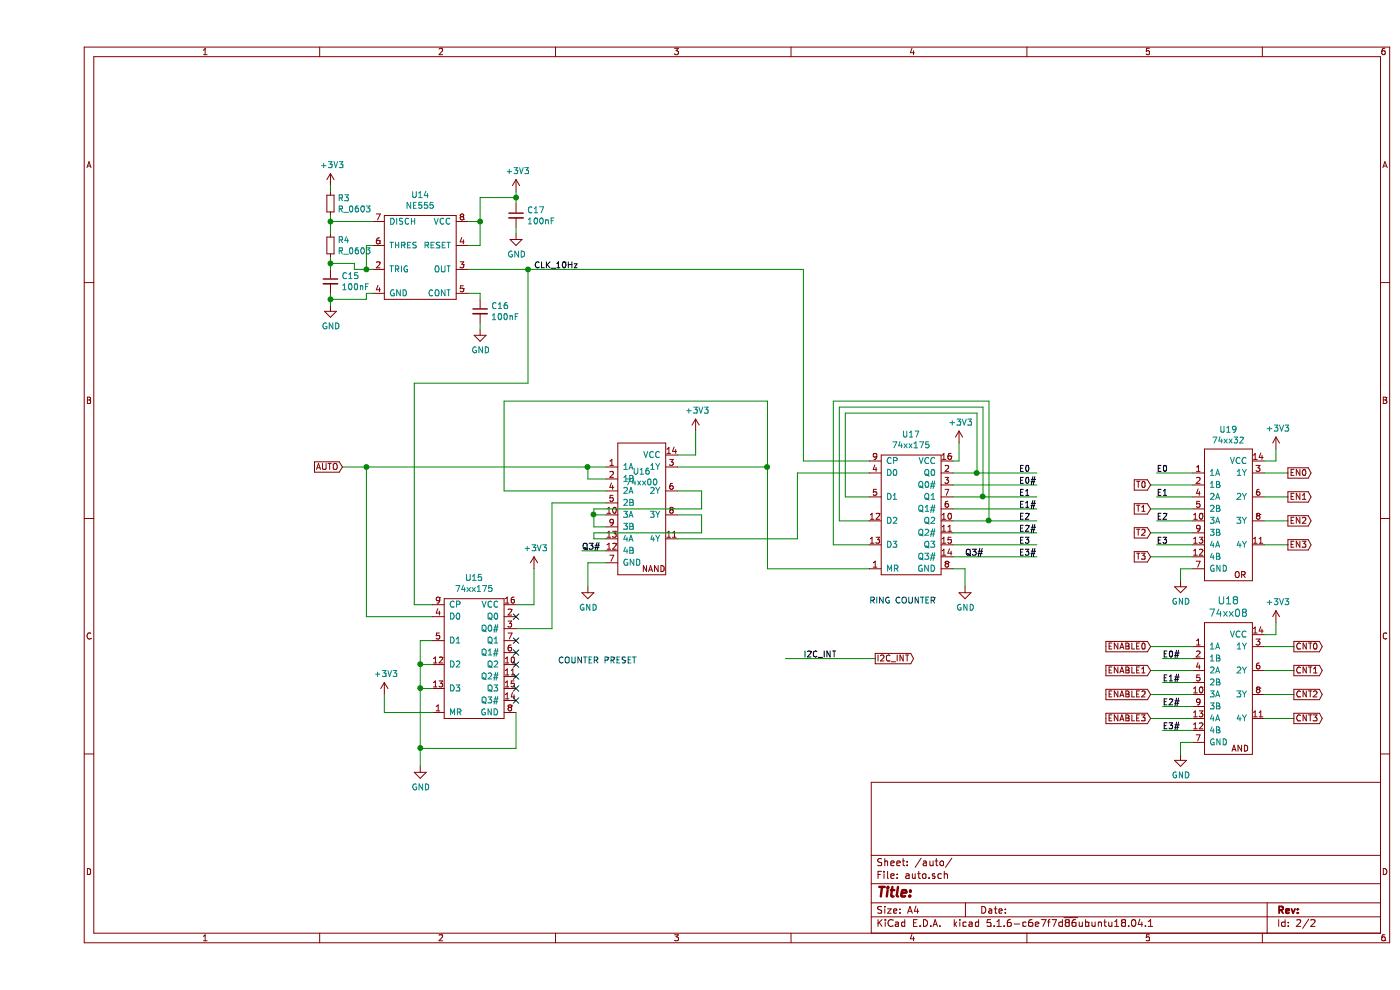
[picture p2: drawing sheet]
EESchema Schematic File Version 4
EELAYER 30 0
EELAYER END
$Descr A4 11693 8268
encoding utf-8
Sheet 2 2
Title ""
Date ""
Rev ""
Comp ""
Comment1 ""
Comment2 ""
Comment3 ""
Comment4 ""
$EndDescr
$Comp
L IC_logic:NE555 U?
U 1 1
P 3200 2150
AR Path="/5EDEF6C9" Ref="U?"  Part="1" 
AR Path="/5EDDA6D0/5EDEF6C9" Ref="U14"  Part="1" 
F 0 "U14" H 3200 2675 50  0000 C CNN
F 1 "NE555" H 3200 2584 50  0000 C CNN
F 2 "SOIC:SOIC-8_3.9x4.9mm_Pitch1.27mm" H 3200 2150 50  0001 C CNN
F 3 "" H 3200 2150 50  0001 C CNN
	1    3200 2150
	1    0    0    -1  
$EndComp
$Comp
L power-supply:+3V3 #PWR?
U 1 1
P 4000 1600
AR Path="/5EDEF6CF" Ref="#PWR?"  Part="1" 
AR Path="/5EDDA6D0/5EDEF6CF" Ref="#PWR053"  Part="1" 
F 0 "#PWR053" H 4000 1450 50  0001 C CNN
F 1 "+3V3" H 4015 1773 50  0000 C CNN
F 2 "" H 4000 1600 50  0000 C CNN
F 3 "" H 4000 1600 50  0000 C CNN
	1    4000 1600
	1    0    0    -1  
$EndComp
$Comp
L power-supply:GND #PWR?
U 1 1
P 3700 2750
AR Path="/5EDEF6D5" Ref="#PWR?"  Part="1" 
AR Path="/5EDDA6D0/5EDEF6D5" Ref="#PWR052"  Part="1" 
F 0 "#PWR052" H 3700 2500 50  0001 C CNN
F 1 "GND" H 3705 2577 50  0000 C CNN
F 2 "" H 3700 2750 50  0000 C CNN
F 3 "" H 3700 2750 50  0000 C CNN
	1    3700 2750
	1    0    0    -1  
$EndComp
$Comp
L devices:C_0603 C?
U 1 1
P 4000 1800
AR Path="/5EDEF6DB" Ref="C?"  Part="1" 
AR Path="/5EDDA6D0/5EDEF6DB" Ref="C17"  Part="1" 
F 0 "C17" H 4092 1846 50  0000 L CNN
F 1 "100nF" H 4092 1755 50  0000 L CNN
F 2 "capacitors:C_0603" H 4000 1650 50  0001 C CNN
F 3 "" H 4000 1800 50  0000 C CNN
	1    4000 1800
	1    0    0    -1  
$EndComp
$Comp
L devices:C_0603 C?
U 1 1
P 2450 2350
AR Path="/5EDEF6E1" Ref="C?"  Part="1" 
AR Path="/5EDDA6D0/5EDEF6E1" Ref="C15"  Part="1" 
F 0 "C15" H 2542 2396 50  0000 L CNN
F 1 "100nF" H 2542 2305 50  0000 L CNN
F 2 "capacitors:C_0603" H 2450 2200 50  0001 C CNN
F 3 "" H 2450 2350 50  0000 C CNN
	1    2450 2350
	1    0    0    -1  
$EndComp
$Comp
L devices:R_0603 R?
U 1 1
P 2450 2050
AR Path="/5EDEF6E7" Ref="R?"  Part="1" 
AR Path="/5EDDA6D0/5EDEF6E7" Ref="R4"  Part="1" 
F 0 "R4" H 2509 2096 50  0000 L CNN
F 1 "R_0603" H 2509 2005 50  0000 L CNN
F 2 "resistors:R_0603" H 2450 1900 50  0001 C CNN
F 3 "" H 2450 2050 50  0000 C CNN
	1    2450 2050
	1    0    0    -1  
$EndComp
$Comp
L devices:R_0603 R?
U 1 1
P 2450 1700
AR Path="/5EDEF6ED" Ref="R?"  Part="1" 
AR Path="/5EDDA6D0/5EDEF6ED" Ref="R3"  Part="1" 
F 0 "R3" H 2509 1746 50  0000 L CNN
F 1 "R_0603" H 2509 1655 50  0000 L CNN
F 2 "resistors:R_0603" H 2450 1550 50  0001 C CNN
F 3 "" H 2450 1700 50  0000 C CNN
	1    2450 1700
	1    0    0    -1  
$EndComp
$Comp
L power-supply:+3V3 #PWR?
U 1 1
P 2450 1550
AR Path="/5EDEF6F3" Ref="#PWR?"  Part="1" 
AR Path="/5EDDA6D0/5EDEF6F3" Ref="#PWR048"  Part="1" 
F 0 "#PWR048" H 2450 1400 50  0001 C CNN
F 1 "+3V3" H 2465 1723 50  0000 C CNN
F 2 "" H 2450 1550 50  0000 C CNN
F 3 "" H 2450 1550 50  0000 C CNN
	1    2450 1550
	1    0    0    -1  
$EndComp
$Comp
L power-supply:GND #PWR?
U 1 1
P 2450 2550
AR Path="/5EDEF6F9" Ref="#PWR?"  Part="1" 
AR Path="/5EDDA6D0/5EDEF6F9" Ref="#PWR049"  Part="1" 
F 0 "#PWR049" H 2450 2300 50  0001 C CNN
F 1 "GND" H 2455 2377 50  0000 C CNN
F 2 "" H 2450 2550 50  0000 C CNN
F 3 "" H 2450 2550 50  0000 C CNN
	1    2450 2550
	1    0    0    -1  
$EndComp
$Comp
L power-supply:GND #PWR?
U 1 1
P 4000 1950
AR Path="/5EDEF6FF" Ref="#PWR?"  Part="1" 
AR Path="/5EDDA6D0/5EDEF6FF" Ref="#PWR054"  Part="1" 
F 0 "#PWR054" H 4000 1700 50  0001 C CNN
F 1 "GND" H 4005 1777 50  0000 C CNN
F 2 "" H 4000 1950 50  0000 C CNN
F 3 "" H 4000 1950 50  0000 C CNN
	1    4000 1950
	1    0    0    -1  
$EndComp
$Comp
L devices:C_0603 C?
U 1 1
P 3700 2600
AR Path="/5EDEF705" Ref="C?"  Part="1" 
AR Path="/5EDDA6D0/5EDEF705" Ref="C16"  Part="1" 
F 0 "C16" H 3792 2646 50  0000 L CNN
F 1 "100nF" H 3792 2555 50  0000 L CNN
F 2 "capacitors:C_0603" H 3700 2450 50  0001 C CNN
F 3 "" H 3700 2600 50  0000 C CNN
	1    3700 2600
	1    0    0    -1  
$EndComp
Wire Wire Line
	2450 1550 2450 1600
Wire Wire Line
	2450 1800 2450 1850
Wire Wire Line
	2450 2150 2450 2200
Wire Wire Line
	2450 2450 2450 2500
Wire Wire Line
	2450 2500 2750 2500
Wire Wire Line
	2750 2500 2750 2450
Wire Wire Line
	2750 2450 2800 2450
Connection ~ 2450 2500
Wire Wire Line
	2450 2500 2450 2550
Wire Wire Line
	2450 2200 2650 2200
Wire Wire Line
	2650 2200 2650 2250
Wire Wire Line
	2650 2250 2750 2250
Connection ~ 2450 2200
Wire Wire Line
	2450 2200 2450 2250
Wire Wire Line
	2800 2050 2750 2050
Wire Wire Line
	2750 2050 2750 2250
Connection ~ 2750 2250
Wire Wire Line
	2750 2250 2800 2250
Wire Wire Line
	2800 1850 2450 1850
Connection ~ 2450 1850
Wire Wire Line
	2450 1850 2450 1950
Wire Wire Line
	3600 1850 3700 1850
Wire Wire Line
	3700 1850 3700 1650
Wire Wire Line
	3700 1650 4000 1650
Wire Wire Line
	4000 1650 4000 1600
Wire Wire Line
	4000 1650 4000 1700
Connection ~ 4000 1650
Wire Wire Line
	4000 1900 4000 1950
Wire Wire Line
	3700 1850 3700 2050
Wire Wire Line
	3700 2050 3600 2050
Connection ~ 3700 1850
Wire Wire Line
	3600 2450 3700 2450
Wire Wire Line
	3700 2450 3700 2500
Wire Wire Line
	3700 2700 3700 2750
Text Label 4150 2250 0    50   ~ 0
CLK_10Hz
$Comp
L IC_logic:74xx175 U?
U 1 1
P 7300 4300
AR Path="/5EDF7AF9" Ref="U?"  Part="1" 
AR Path="/5EDDA6D0/5EDF7AF9" Ref="U17"  Part="1" 
F 0 "U17" H 7300 4975 50  0000 C CNN
F 1 "74xx175" H 7300 4884 50  0000 C CNN
F 2 "SOIC:SOIC-16_3.9x9.9mm_Pitch1.27mm" H 7300 4300 50  0001 C CNN
F 3 "" H 7300 4300 50  0001 C CNN
	1    7300 4300
	1    0    0    -1  
$EndComp
Text GLabel 2550 3900 0    50   Input ~ 0
AUTO
Wire Wire Line
	5350 3900 6100 3900
Wire Wire Line
	6100 3900 6100 4750
Wire Wire Line
	6100 4750 6950 4750
Wire Wire Line
	7650 3950 7850 3950
Wire Wire Line
	7850 3950 7850 3450
Wire Wire Line
	7850 3450 6750 3450
Wire Wire Line
	6750 3450 6750 4150
Wire Wire Line
	6750 4150 6950 4150
Wire Wire Line
	7650 4150 7900 4150
Wire Wire Line
	7900 4150 7900 3400
Wire Wire Line
	7900 3400 6700 3400
Wire Wire Line
	6700 3400 6700 4350
Wire Wire Line
	6700 4350 6950 4350
Wire Wire Line
	7650 4350 7950 4350
Wire Wire Line
	7950 4350 7950 3350
Wire Wire Line
	7950 3350 6650 3350
Wire Wire Line
	6650 3350 6650 4550
Wire Wire Line
	6650 4550 6950 4550
Wire Wire Line
	7850 3950 8350 3950
Connection ~ 7850 3950
Wire Wire Line
	7900 4150 8350 4150
Connection ~ 7900 4150
Wire Wire Line
	7950 4350 8350 4350
Connection ~ 7950 4350
Text GLabel 10450 3950 2    50   Output ~ 0
EN0
Text GLabel 10450 4150 2    50   Output ~ 0
EN1
Text GLabel 10450 4350 2    50   Output ~ 0
EN2
Text GLabel 10450 4550 2    50   Output ~ 0
EN3
Wire Wire Line
	2550 3900 2750 3900
Wire Wire Line
	7650 4550 8350 4550
$Comp
L IC_logic:74xx175 U?
U 1 1
P 3650 5500
AR Path="/5EE42B61" Ref="U?"  Part="1" 
AR Path="/5EDDA6D0/5EE42B61" Ref="U15"  Part="1" 
F 0 "U15" H 3650 6175 50  0000 C CNN
F 1 "74xx175" H 3650 6084 50  0000 C CNN
F 2 "SOIC:SOIC-16_3.9x9.9mm_Pitch1.27mm" H 3650 5500 50  0001 C CNN
F 3 "" H 3650 5500 50  0001 C CNN
	1    3650 5500
	1    0    0    -1  
$EndComp
$Comp
L IC_logic:74xx00 U?
U 1 1
P 5050 4700
AR Path="/5EE54782" Ref="U?"  Part="1" 
AR Path="/5EDDA6D0/5EE54782" Ref="U16"  Part="1" 
F 0 "U16" H 5050 5465 50  0000 C CNN
F 1 "74xx00" H 5050 5374 50  0000 C CNN
F 2 "SOIC:SOIC-14_3.9x8.7mm_Pitch1.27mm" H 5050 4700 50  0001 C CNN
F 3 "" H 5050 4700 50  0001 C CNN
	1    5050 4700
	1    0    0    -1  
$EndComp
Wire Wire Line
	4750 4000 4600 4000
Wire Wire Line
	4600 4000 4600 3900
Connection ~ 4600 3900
Wire Wire Line
	4600 3900 4750 3900
Wire Wire Line
	3300 5150 2750 5150
Wire Wire Line
	2750 5150 2750 3900
Connection ~ 2750 3900
Wire Wire Line
	4300 4200 4750 4200
Wire Wire Line
	4300 4200 4300 5250
Wire Wire Line
	4300 5250 4000 5250
Wire Wire Line
	2750 3900 4600 3900
Wire Wire Line
	4750 4100 3900 4100
Wire Wire Line
	3900 4100 3900 3350
Wire Wire Line
	3900 3350 6100 3350
Wire Wire Line
	6100 3350 6100 3900
Connection ~ 6100 3900
Wire Wire Line
	4550 4600 4750 4600
Text Label 7750 4650 0    50   ~ 0
Q3#
Text Label 4550 4600 0    50   ~ 0
Q3#
Wire Wire Line
	5350 4100 5550 4100
Wire Wire Line
	5550 4100 5550 4250
Wire Wire Line
	5550 4250 4650 4250
Wire Wire Line
	4650 4250 4650 4300
Wire Wire Line
	4650 4300 4750 4300
Wire Wire Line
	4650 4300 4650 4400
Wire Wire Line
	4650 4400 4750 4400
Connection ~ 4650 4300
Wire Wire Line
	5350 4300 5550 4300
Wire Wire Line
	5550 4300 5550 4450
Wire Wire Line
	4650 4450 4650 4500
Wire Wire Line
	4650 4500 4750 4500
Wire Wire Line
	6350 3950 6350 4500
Wire Wire Line
	5350 4500 6350 4500
Wire Wire Line
	4650 4450 5550 4450
NoConn ~ 4000 5350
NoConn ~ 4000 5150
NoConn ~ 4000 5450
NoConn ~ 4000 5550
NoConn ~ 4000 5650
NoConn ~ 4000 5750
NoConn ~ 4000 5850
Wire Wire Line
	3300 5950 2900 5950
Wire Wire Line
	2900 5950 2900 5800
Wire Wire Line
	3300 5350 3200 5350
Wire Wire Line
	3200 5350 3200 5550
Wire Wire Line
	3300 5550 3200 5550
Connection ~ 3200 5550
Wire Wire Line
	3200 5550 3200 5750
Wire Wire Line
	3300 5750 3200 5750
Connection ~ 3200 5750
Wire Wire Line
	3200 5750 3200 6250
Wire Wire Line
	4000 5050 4150 5050
Wire Wire Line
	4150 5050 4150 4750
Wire Wire Line
	4000 5950 4000 6250
Wire Wire Line
	4000 6250 3200 6250
Wire Wire Line
	4750 4700 4600 4700
Wire Wire Line
	4600 4700 4600 4900
Wire Wire Line
	5350 3800 5500 3800
Wire Wire Line
	5500 3800 5500 3600
Wire Wire Line
	7650 4750 7750 4750
Wire Wire Line
	7750 4750 7750 4900
$Comp
L power-supply:+3V3 #PWR058
U 1 1
P 7700 3700
F 0 "#PWR058" H 7700 3550 50  0001 C CNN
F 1 "+3V3" H 7715 3873 50  0000 C CNN
F 2 "" H 7700 3700 50  0000 C CNN
F 3 "" H 7700 3700 50  0000 C CNN
	1    7700 3700
	1    0    0    -1  
$EndComp
$Comp
L power-supply:+3V3 #PWR055
U 1 1
P 4150 4750
F 0 "#PWR055" H 4150 4600 50  0001 C CNN
F 1 "+3V3" H 4165 4923 50  0000 C CNN
F 2 "" H 4150 4750 50  0000 C CNN
F 3 "" H 4150 4750 50  0000 C CNN
	1    4150 4750
	1    0    0    -1  
$EndComp
$Comp
L power-supply:+3V3 #PWR057
U 1 1
P 5500 3600
F 0 "#PWR057" H 5500 3450 50  0001 C CNN
F 1 "+3V3" H 5515 3773 50  0000 C CNN
F 2 "" H 5500 3600 50  0000 C CNN
F 3 "" H 5500 3600 50  0000 C CNN
	1    5500 3600
	1    0    0    -1  
$EndComp
Wire Wire Line
	7700 3700 7700 3850
Wire Wire Line
	7700 3850 7650 3850
$Comp
L power-supply:+3V3 #PWR050
U 1 1
P 2900 5800
F 0 "#PWR050" H 2900 5650 50  0001 C CNN
F 1 "+3V3" H 2915 5973 50  0000 C CNN
F 2 "" H 2900 5800 50  0000 C CNN
F 3 "" H 2900 5800 50  0000 C CNN
	1    2900 5800
	1    0    0    -1  
$EndComp
$Comp
L power-supply:GND #PWR051
U 1 1
P 3200 6400
F 0 "#PWR051" H 3200 6150 50  0001 C CNN
F 1 "GND" H 3205 6227 50  0000 C CNN
F 2 "" H 3200 6400 50  0000 C CNN
F 3 "" H 3200 6400 50  0000 C CNN
	1    3200 6400
	1    0    0    -1  
$EndComp
$Comp
L power-supply:GND #PWR056
U 1 1
P 4600 4900
F 0 "#PWR056" H 4600 4650 50  0001 C CNN
F 1 "GND" H 4605 4727 50  0000 C CNN
F 2 "" H 4600 4900 50  0000 C CNN
F 3 "" H 4600 4900 50  0000 C CNN
	1    4600 4900
	1    0    0    -1  
$EndComp
$Comp
L power-supply:GND #PWR059
U 1 1
P 7750 4900
F 0 "#PWR059" H 7750 4650 50  0001 C CNN
F 1 "GND" H 7755 4727 50  0000 C CNN
F 2 "" H 7750 4900 50  0000 C CNN
F 3 "" H 7750 4900 50  0000 C CNN
	1    7750 4900
	1    0    0    -1  
$EndComp
Wire Wire Line
	3200 6400 3200 6250
Connection ~ 3200 6250
Text Notes 4350 5550 0    50   ~ 0
COUNTER PRESET
Text Notes 6950 5050 0    50   ~ 0
RING COUNTER
Wire Wire Line
	6950 3950 6350 3950
Wire Wire Line
	6400 2250 6400 3850
Wire Wire Line
	6400 3850 6950 3850
Wire Wire Line
	3600 2250 4100 2250
Wire Wire Line
	3300 5050 3150 5050
Wire Wire Line
	3150 5050 3150 3200
Wire Wire Line
	3150 3200 4100 3200
Wire Wire Line
	4100 3200 4100 2250
Connection ~ 4100 2250
Wire Wire Line
	4100 2250 6400 2250
Text Label 8200 3950 0    50   ~ 0
E0
Text Label 8200 4150 0    50   ~ 0
E1
Text Label 8200 4350 0    50   ~ 0
E2
Text Label 8200 4550 0    50   ~ 0
E3
Wire Wire Line
	7650 4050 8350 4050
Wire Wire Line
	7650 4250 8350 4250
Wire Wire Line
	7650 4450 8350 4450
Text Label 8200 4050 0    50   ~ 0
E0#
Text Label 8200 4250 0    50   ~ 0
E1#
Text Label 8200 4450 0    50   ~ 0
E2#
Wire Wire Line
	7650 4650 8350 4650
Text Label 8200 4650 0    50   ~ 0
E3#
$Comp
L IC_logic:74xx32 U19
U 1 1
P 9900 4850
F 0 "U19" H 9950 6115 50  0000 C CNN
F 1 "74xx32" H 9950 6024 50  0000 C CNN
F 2 "SOIC:SOIC-14_3.9x8.7mm_Pitch1.27mm" H 9900 4850 50  0001 C CNN
F 3 "" H 9900 4850 50  0001 C CNN
	1    9900 4850
	1    0    0    -1  
$EndComp
Wire Wire Line
	10250 3950 10450 3950
Wire Wire Line
	10250 4150 10450 4150
Wire Wire Line
	10250 4350 10450 4350
Wire Wire Line
	10250 4550 10450 4550
Wire Wire Line
	9650 3950 9350 3950
Wire Wire Line
	9650 4050 9300 4050
Wire Wire Line
	9650 4150 9350 4150
Wire Wire Line
	9650 4250 9300 4250
Wire Wire Line
	9650 4350 9350 4350
Wire Wire Line
	9650 4450 9300 4450
Wire Wire Line
	9650 4550 9350 4550
Wire Wire Line
	9650 4650 9300 4650
Text GLabel 9300 4050 0    50   Input ~ 0
T0
Text GLabel 9300 4250 0    50   Input ~ 0
T1
Text GLabel 9300 4450 0    50   Input ~ 0
T2
Text GLabel 9300 4650 0    50   Input ~ 0
T3
Text Label 9350 3950 0    50   ~ 0
E0
Text Label 9350 4150 0    50   ~ 0
E1
Text Label 9350 4350 0    50   ~ 0
E2
Text Label 9350 4550 0    50   ~ 0
E3
$Comp
L IC_logic:74xx08 U18
U 1 1
P 9750 5700
F 0 "U18" H 9950 6387 60  0000 C CNN
F 1 "74xx08" H 9950 6281 60  0000 C CNN
F 2 "SOIC:SOIC-14_3.9x8.7mm_Pitch1.27mm" H 10050 5550 60  0001 C CNN
F 3 "" H 9750 5700 60  0000 C CNN
	1    9750 5700
	1    0    0    -1  
$EndComp
Wire Wire Line
	10250 5400 10500 5400
Wire Wire Line
	10250 5600 10500 5600
Wire Wire Line
	10250 5800 10500 5800
Wire Wire Line
	10250 6000 10500 6000
Text GLabel 10500 5400 2    50   Output ~ 0
CNT0
Text GLabel 10500 5600 2    50   Output ~ 0
CNT1
Text GLabel 10500 5800 2    50   Output ~ 0
CNT2
Text GLabel 10500 6000 2    50   Output ~ 0
CNT3
Wire Wire Line
	9650 5400 9300 5400
Wire Wire Line
	9650 5600 9300 5600
Wire Wire Line
	9650 5800 9300 5800
Wire Wire Line
	9650 6000 9300 6000
Text GLabel 9300 5400 0    50   Input ~ 0
ENABLE0
Text GLabel 9300 5600 0    50   Input ~ 0
ENABLE1
Text GLabel 9300 5800 0    50   Input ~ 0
ENABLE2
Text GLabel 9300 6000 0    50   Input ~ 0
ENABLE3
Wire Wire Line
	9650 5500 9400 5500
Wire Wire Line
	9650 5700 9400 5700
Wire Wire Line
	9650 5900 9400 5900
Wire Wire Line
	9650 6100 9400 6100
Text Label 9400 5500 0    50   ~ 0
E0#
Text Label 9400 5700 0    50   ~ 0
E1#
Text Label 9400 5900 0    50   ~ 0
E2#
Text Label 9400 6100 0    50   ~ 0
E3#
Wire Wire Line
	10250 3850 10350 3850
Wire Wire Line
	10350 3850 10350 3750
Wire Wire Line
	9650 4750 9550 4750
Wire Wire Line
	9550 4750 9550 4850
Wire Wire Line
	10250 5300 10350 5300
Wire Wire Line
	10350 5300 10350 5200
Wire Wire Line
	9650 6200 9550 6200
Wire Wire Line
	9550 6200 9550 6300
$Comp
L power-supply:+3V3 #PWR062
U 1 1
P 10350 3750
F 0 "#PWR062" H 10350 3600 50  0001 C CNN
F 1 "+3V3" H 10365 3923 50  0000 C CNN
F 2 "" H 10350 3750 50  0000 C CNN
F 3 "" H 10350 3750 50  0000 C CNN
	1    10350 3750
	1    0    0    -1  
$EndComp
$Comp
L power-supply:GND #PWR060
U 1 1
P 9550 4850
F 0 "#PWR060" H 9550 4600 50  0001 C CNN
F 1 "GND" H 9555 4677 50  0000 C CNN
F 2 "" H 9550 4850 50  0000 C CNN
F 3 "" H 9550 4850 50  0000 C CNN
	1    9550 4850
	1    0    0    -1  
$EndComp
$Comp
L power-supply:+3V3 #PWR063
U 1 1
P 10350 5200
F 0 "#PWR063" H 10350 5050 50  0001 C CNN
F 1 "+3V3" H 10365 5373 50  0000 C CNN
F 2 "" H 10350 5200 50  0000 C CNN
F 3 "" H 10350 5200 50  0000 C CNN
	1    10350 5200
	1    0    0    -1  
$EndComp
$Comp
L power-supply:GND #PWR061
U 1 1
P 9550 6300
F 0 "#PWR061" H 9550 6050 50  0001 C CNN
F 1 "GND" H 9555 6127 50  0000 C CNN
F 2 "" H 9550 6300 50  0000 C CNN
F 3 "" H 9550 6300 50  0000 C CNN
	1    9550 6300
	1    0    0    -1  
$EndComp
Text GLabel 7000 5500 2    50   Output ~ 0
I2C_INT
Wire Wire Line
	6250 5500 7000 5500
Text Label 6400 5500 0    50   ~ 0
I2C_INT
$EndSCHEMATC
